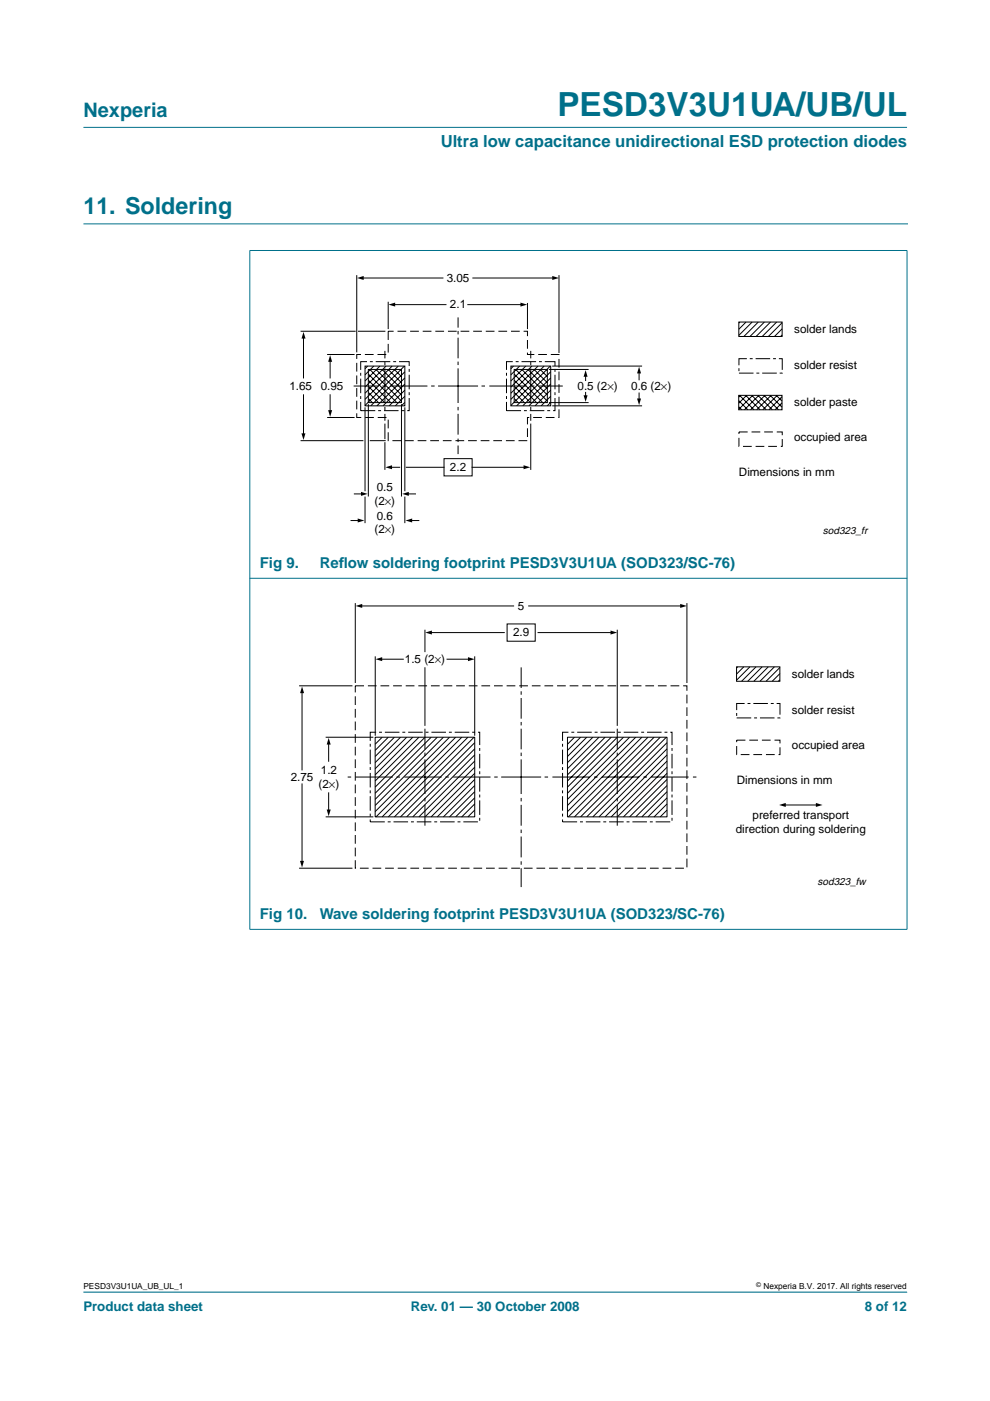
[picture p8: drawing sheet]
<svg xmlns="http://www.w3.org/2000/svg" width="210mm" height="297mm" viewBox="0 0 210 297" stroke-linecap="round" stroke-linejoin="round" font-family="sans-serif">
<path d="M17.7 47.5h174.7M192.3 273.9h-174.6" fill="none" stroke="#00708a" stroke-width=".21"/>
<g fill="#00708a" stroke="#00708a" stroke-width=".21">
<path d="M17.7 27h174.6z"/>
<path d="M53 53.2v143.8z"/>
<path d="M192.3 53.2v143.8z"/>
<path d="M52.9 53.1h139.5z"/>
<path d="M52.9 122.6h139.5z"/>
<path d="M52.9 197h139.5z"/>
</g>
<g fill="none" stroke="#000" stroke-width=".21">
<path d="M75.6 58.3v16.4M76.8 58.9h17.1M100.3 58.9h17.1M118.5 58.3v16.5M63.7 70.2h11.7M64.3 71.5v8.6M69.4 75.2h5.8M70 76.4v3.7M75.9 70.2h5.8M77.4 77.6h8.4v8.4h-8.4zM78 77.6l-.6 .6M78.1 79.3l6 6.1"/>
<path d="M78.1 78.3h7v7.1h-7zM78.4 78.3l6.7 6.7M79.3 77.6l-1.9 1.9M79.7 78.3l5.4 5.4M80.5 77.6l-3.1 3.2M81 78.3l4.1 4.1M81.6 74.4v1.6M81.6 76.7v.7M81.6 78.1v7.4M81.8 77.6l-4.4 4.5M82.3 64v5.8M82.3 78.3l2.8 2.8"/>
<path d="M83.1 77.6l-5.7 5.8M83.5 64.6h11.1M83.6 78.3l1.5 1.5M84.4 77.6l-7 7.1M84.9 78.3l.2 .2M85.7 77.6l-8.3 8.4M85.8 78.8l-7.2 7.2M97.1 67.3v2.2M97.1 70.2v.7M97.1 71.6v4.4M97.1 76.7v.7M97.1 78.1v7.3"/>
<path d="M99.2 64.6h11.4M108.3 77.6h8.5v8.4h-8.5zM108.9 77.6l-.6 .6M109 78.3h7v7.1h-7zM109 79.3l6.1 6.1M109.3 78.3l6.7 6.7M110.2 77.6l-1.9 1.9M110.6 78.3l5.4 5.4M111.5 77.6l-3.2 3.2M111.8 64.2v5.6M111.9 78.3l4.1 4.1M112.5 74.4v1.6"/>
<path d="M112.5 76.7v.7M112.5 78.1v7.4M112.8 77.6l-4.5 4.5M113.2 78.3l2.8 2.8M114.1 77.6l-5.8 5.8M114.5 78.3l1.5 1.5M115.4 77.6l-7.1 7.1M115.8 78.3l.2 .2M116.4 78.3h8.4M116.7 77.6l-8.4 8.4M116.8 78.8l-7.3 7.2M117.1 77.6h19"/>
<path d="M124.2 79.6v1.1M135.5 78.9v1.6M156.6 68.3h9.2v3h-9.2zM156.9 68.3l-.3 .2M158.2 68.3l-1.6 1.5M159.5 68.3l-2.9 2.8M160.8 68.3l-3.1 3M162.1 68.3l-3.1 3M163.4 68.3l-3.1 3M164.7 68.3l-3.1 3M165.8 71l-.3 .3M165.8 69.7l-1.6 1.6"/>
<path d="M165.8 68.4l-2.9 2.9M63.7 93.4h13.3M64.3 83.7v8.5M69.4 88.5h5.8M70 83.7v3.5M75 81.8h5.3M77.4 86.4v17.8M78.1 81.9l3.4 3.5M78.1 83.2l2.1 2.2M78.1 85.7v19.6M78.1 80.6l4.7 4.8M78.1 84.5l.9 .9"/>
<path d="M78.4 93.4h3.4M81.1 81.8h.7M81.6 86.3v.7M81.6 87.8v1.4M81.6 89.8v3.3M81.6 93.7v5.9M82.7 81.8h7.9M82.8 99.1h1.9M85.1 85.7v19.6M85.8 86.4v17.8M85.8 84l-2 2M85.8 82.7l-3.3 3.3"/>
<path d="M85.8 81.4l-4.6 4.6M85.8 80.1l-5.9 5.9M85.8 85.3l-.7 .7M86.2 99.1h7.9M91.4 81.8h.8M92.9 81.8h8.5M94.1 97.2h6v3.7h-6zM97.1 86.3v.7M97.1 87.7v4.5M97.1 93v.7M97.1 94.5v1.8M100.1 99.1h11.2"/>
<path d="M102.1 81.8h.7M103.8 81.8h7.9M109 80.6l4.8 4.8M109 81.9l3.5 3.5M109 83.2l2.2 2.2M109 84.5l.9 .9M112.5 86.3v.7M112.5 87.8v1.4M112.5 89.8v9.8M112.6 81.8h.7M114.2 81.8h5.1M116.4 85.4h8.4"/>
<path d="M116.8 84l-2.1 2M116.8 82.7l-3.4 3.3M116.8 81.4l-4.7 4.6M116.8 80.1l-6 5.9M116.8 85.3l-.8 .7M117.1 86h19M124.2 83.2v.9M135.5 83.3v1.5M156.6 83.8h9.2v3.1h-9.2zM156.6 84.9l2 2M156.6 86.2l.7 .7M156.8 83.8l3.1 3.1"/>
<path d="M157 83.8l-.4 .4M158.1 83.8l3.1 3.1M158.3 83.8l-1.7 1.7M159.4 83.8l3.1 3.1M159.6 83.8l-3 3M160.7 83.8l3.1 3.1M160.9 83.8l-3.1 3.1M162 83.8l3.1 3.1M162.2 83.8l-3.1 3.1M163.3 83.8l2.5 2.5M163.5 83.8l-3.1 3.1M164.6 83.8l1.2 1.2"/>
<path d="M164.8 83.8l-3.1 3.1M165.8 86.7l-.2 .2M165.8 85.4l-1.5 1.5M165.8 84.1l-2.8 2.8M74.4 110.4h1.7M75.1 104.7h1.7M77.4 105.3v5.6M85.8 105.3v5.6M86.4 104.7h1.7M87.1 110.4h1.7M75.3 127.9v16.9M76.5 128.5h32.4"/>
<path d="M79.6 139.2v16.8M80.7 139.8h4.8M90.1 133.5v4.8M91.3 134.1h15.6M94.8 139.8h4.7M100.7 139.2v16.8M107.5 132.3h6v3.6h-6zM112.1 128.5h32.4M114.1 134.1h15.6M130.9 133.5v20.4M145.6 127.9v16.9M63.4 145.4h11.3"/>
<path d="M64 146.7v16.5M69 156.3h10.2M69.7 157.6v3.8M79.5 156.3h21.2v16.9h-21.2zM81 156.3l-1.5 1.5M82.3 156.3l-2.8 2.8M83.6 156.3l-4.1 4.1M84.9 156.3l-5.4 5.4M86.2 156.3l-6.7 6.7M87.5 156.3l-8 8M88.8 156.3l-9.3 9.3M90.1 154.5v4.4"/>
<path d="M90.1 159.6v.7M90.1 141.5v12.4M90.1 156.3l-10.6 10.6M91.4 156.3l-11.9 11.9M92.7 156.3l-13.2 13.2M94 156.3l-14.5 14.5M95.3 156.3l-15.8 15.8M96.6 156.3l-16.9 16.9M97.9 156.3l-16.9 16.9M99.2 156.3l-16.9 16.9M100.5 156.3l-16.9 16.9M100.7 158.8l-14.5 14.4"/>
<path d="M100.7 157.5l-15.8 15.7M110.5 141.5v4.4M110.5 146.6v.7M110.5 148v4.4M110.5 153.1v.7M110.5 154.5v4.4M110.5 159.6v.7M120.3 156.3h21.1v16.9h-21.1zM121.8 156.3l-1.5 1.5M123.1 156.3l-2.8 2.8M124.4 156.3l-4.1 4.1M125.7 156.3l-5.4 5.4"/>
<path d="M127 156.3l-6.7 6.7M128.3 156.3l-8 8M129.6 156.3l-9.3 9.3M130.9 154.5v4.4M130.9 159.6v.7M130.9 156.3l-10.6 10.6M132.2 156.3l-11.9 11.9M133.5 156.3l-13.2 13.2M134.8 156.3l-14.5 14.5M136.1 156.3l-15.8 15.8M137.4 156.3l-16.9 16.9M138.7 156.3l-16.9 16.9"/>
<path d="M140 156.3l-16.9 16.9M141.3 156.3l-16.9 16.9M141.4 158.8l-14.4 14.4M141.4 157.5l-15.7 15.7M156.2 141.4h9.2v3h-9.2zM156.4 141.4l-.2 .2M157.7 141.4l-1.5 1.5M159 141.4l-2.8 2.8M160.3 141.4l-3.1 3M161.6 141.4l-3.1 3M162.9 141.4l-3.1 3M164.2 141.4l-3.1 3"/>
<path d="M165.4 144.1l-.4 .3M165.4 142.8l-1.7 1.6M165.4 141.5l-3 2.9M64 166.2v16.6M69 173.2h10.2M69.7 168.1v3.8M73.7 164.7h.8M75.4 164.7h7.9M84.1 164.7h.7M85.7 164.7h7.9M90.1 161v7.3M90.1 169.2v.7"/>
<path d="M90.1 170.6v4.5M94.4 164.7h.8M96.1 164.7h7.9M100.7 161.4l-11.9 11.8M100.7 160.1l-13.2 13.1M100.7 166.6l-6.7 6.6M100.7 165.3l-8 7.9M100.7 164l-9.3 9.2M100.7 162.7l-10.6 10.5M100.7 171.7l-1.5 1.5M100.7 170.4l-2.8 2.8M100.7 169.1l-4.1 4.1"/>
<path d="M100.7 167.9l-5.4 5.3M104.8 164.7h.7M106.3 164.7h8.4M110.5 161v7.3M110.5 169.2v.7M110.5 170.6v4.5M110.5 175.9v.7M110.5 177.4v4.4M115.5 164.7h.7M117.1 164.7h7.9M126 164.7h.7M127.6 164.7h7.9"/>
<path d="M130.9 161v7.3M130.9 169.2v.7M130.9 170.6v4.5M136.4 164.7h.8M138.1 164.7h7.9M141.4 161.4l-11.8 11.8M141.4 160.1l-13.1 13.1M141.4 166.6l-6.6 6.6M141.4 165.3l-7.9 7.9M141.4 164l-9.2 9.2M141.4 162.7l-10.5 10.5M141.4 171.7l-1.4 1.5"/>
<path d="M141.4 170.4l-2.8 2.8M141.4 169.1l-4 4.1M141.4 167.9l-5.3 5.3M146.9 164.7h.8M166 170.7h7.3M63.4 184.1h11.3M110.5 182.6v.7M110.5 184.1v4"/>
</g>
<g fill="#000">
<path d="M75.7 58.9l1.4-.4v.9zM117.1 58.5l1.4 .4-1.4 .5zM64.3 70.4l.5 1.4h-.9zM70 75.3l.4 1.4h-.8zM82.4 64.6l1.4-.4v.8zM110.3 64.2l1.5 .4-1.5 .4zM124.2 78.5l.4 1.4h-.9zM135.5 77.8l.4 1.4h-.8zM63.9 91.9h.9l-.5 1.4zM69.6 87h.8l-.4 1.4zM81.7 99.1l1.4-.5v.9zM111 98.6l1.4 .5-1.4 .4z"/>
<path d="M123.7 83.8h.9l-.4 1.4zM135.1 84.5h.8l-.4 1.4zM75.8 109.9l1.5 .5-1.5 .4zM76.5 104.3l1.5 .4-1.5 .4zM85.3 104.7l1.4-.4v.8zM86 110.4l1.4-.5v.9zM75.4 128.5l1.4-.5v.9zM79.6 139.8l1.4-.5v.9zM90.2 134.1l1.4-.4v.8zM99.2 139.3l1.4 .5-1.4 .4zM129.4 133.7l1.5 .4-1.5 .4zM144.2 128l1.4 .5-1.4 .4z"/>
<path d="M64 145.5l.5 1.5h-.9zM69.7 156.4l.4 1.5h-.8zM69.3 171.6h.8l-.4 1.4zM165.2 170.7l1.4-.5v.9zM173 170.2l1.4 .5-1.4 .4zM63.6 182.5h.9l-.5 1.4z"/>
</g>
<path d="M75.6 75.2h6.7v-5h29.5v5h6.7v13.3h-6.7v4.9h-29.5v-4.9h-6.7zM156.7 91.6h9.2v3h-9.2zM75.3 145.4h70.3v38.7h-70.3zM156.2 156.9h9.2v3.1h-9.2z" fill="none" stroke="#000" stroke-width=".21" stroke-dasharray="1.9 .8" stroke-linecap="butt"/>
<path d="M76.5 76.7h10.3v10.4h-10.3zM107.4 76.7h10.3v10.4h-10.3zM156.7 76h9.2v3.1h-9.2zM78.5 155.2h23.2v19h-23.2zM119.3 155.2h23.2v19h-23.2zM156.2 149.2h9.2v3h-9.2z" fill="none" stroke="#000" stroke-width=".21" stroke-dasharray="3.1 .6 .6 .6" stroke-linecap="butt"/>
<text font-size="7.1" fill="#00708a" x="118.2" y="24.7">PESD3V3U1UA/UB/UL</text>
<text font-size="4.9" fill="#00708a" x="17.7" y="45.5">11. Soldering</text>
<text font-size="4.2" fill="#00708a" x="17.7" y="24.9">Nexperia</text>
<text font-size="3.5" fill="#00708a" x="93.4" y="31.1">Ultra low capacitance unidirectional ESD protection diodes</text>
<g font-size="3.2" fill="#00708a">
<text x="55.1" y="120.5">Fig 9.</text>
<text x="67.8" y="120.5">Ref</text>
<text x="71.8" y="120.5">low soldering footprint PESD3V3U1UA (SOD323/SC-76)</text>
<text x="55.1" y="194.9">Fig 10.</text>
<text x="67.8" y="194.9">Wave soldering footprint PESD3V3U1UA (SOD323/SC-76)</text>
</g>
<g font-size="2.8" fill="#00708a">
<text x="17.7" y="278">Product data sheet</text>
<text x="87.1" y="278">Rev. 01 — 30 October 2008</text>
<text x="183.4" y="278">8 of 12</text>
</g>
<g font-size="2.5">
<text x="94.7" y="59.7">3.05</text>
<text x="95.4" y="65.3">2.1</text>
<text x="168.4" y="70.7">solder lands</text>
<text x="61.3" y="82.7">1.65</text>
<text x="68" y="82.7">0.95</text>
<text x="122.5" y="82.7">0.5 (2×)</text>
<text x="133.8" y="82.7">0.6 (2×)</text>
<text x="168.4" y="78.3">solder resist</text>
<text x="168.4" y="86.1">solder paste</text>
<text x="168.4" y="93.5">occupied area</text>
<text x="95.4" y="99.8">2.2</text>
<text x="156.7" y="100.9">Dimensions in mm</text>
<text x="79.4" y="107">(2×)</text>
<text x="79.9" y="104.2">0.5</text>
<text x="79.4" y="113">(2×)</text>
<text x="79.9" y="110.2">0.6</text>
<text x="109.8" y="129.2">5</text>
<text x="108.8" y="134.9">2.9</text>
<text x="85.9" y="140.5">1.5 (2×)</text>
<text x="167.9" y="143.8">solder lands</text>
<text x="167.9" y="151.4">solder resist</text>
<text x="167.9" y="158.9">occupied area</text>
<text x="61.6" y="165.6">2.75</text>
<text x="67.6" y="167.1">(2×)</text>
<text x="68" y="164.1">1.2</text>
<text x="156.2" y="166.2">Dimensions in mm</text>
<text x="159.6" y="173.6">preferred transport</text>
<text x="156" y="176.6">direction during soldering</text>
</g>
<g font-size="2.2">
<text x="174.5" y="113.3">sod323_fr</text>
<text x="173.3" y="187.6">sod323_fw</text>
</g>
<g font-size="1.8">
<text x="17.7" y="273.4">PESD3V3U1UA_UB_UL_1</text>
<text x="161.9" y="273.4">Nexperia B.V. 2017. All rights reserved</text>
</g>
<text font-size="1.4" x="160.4" y="272.9">©</text>
</svg>
